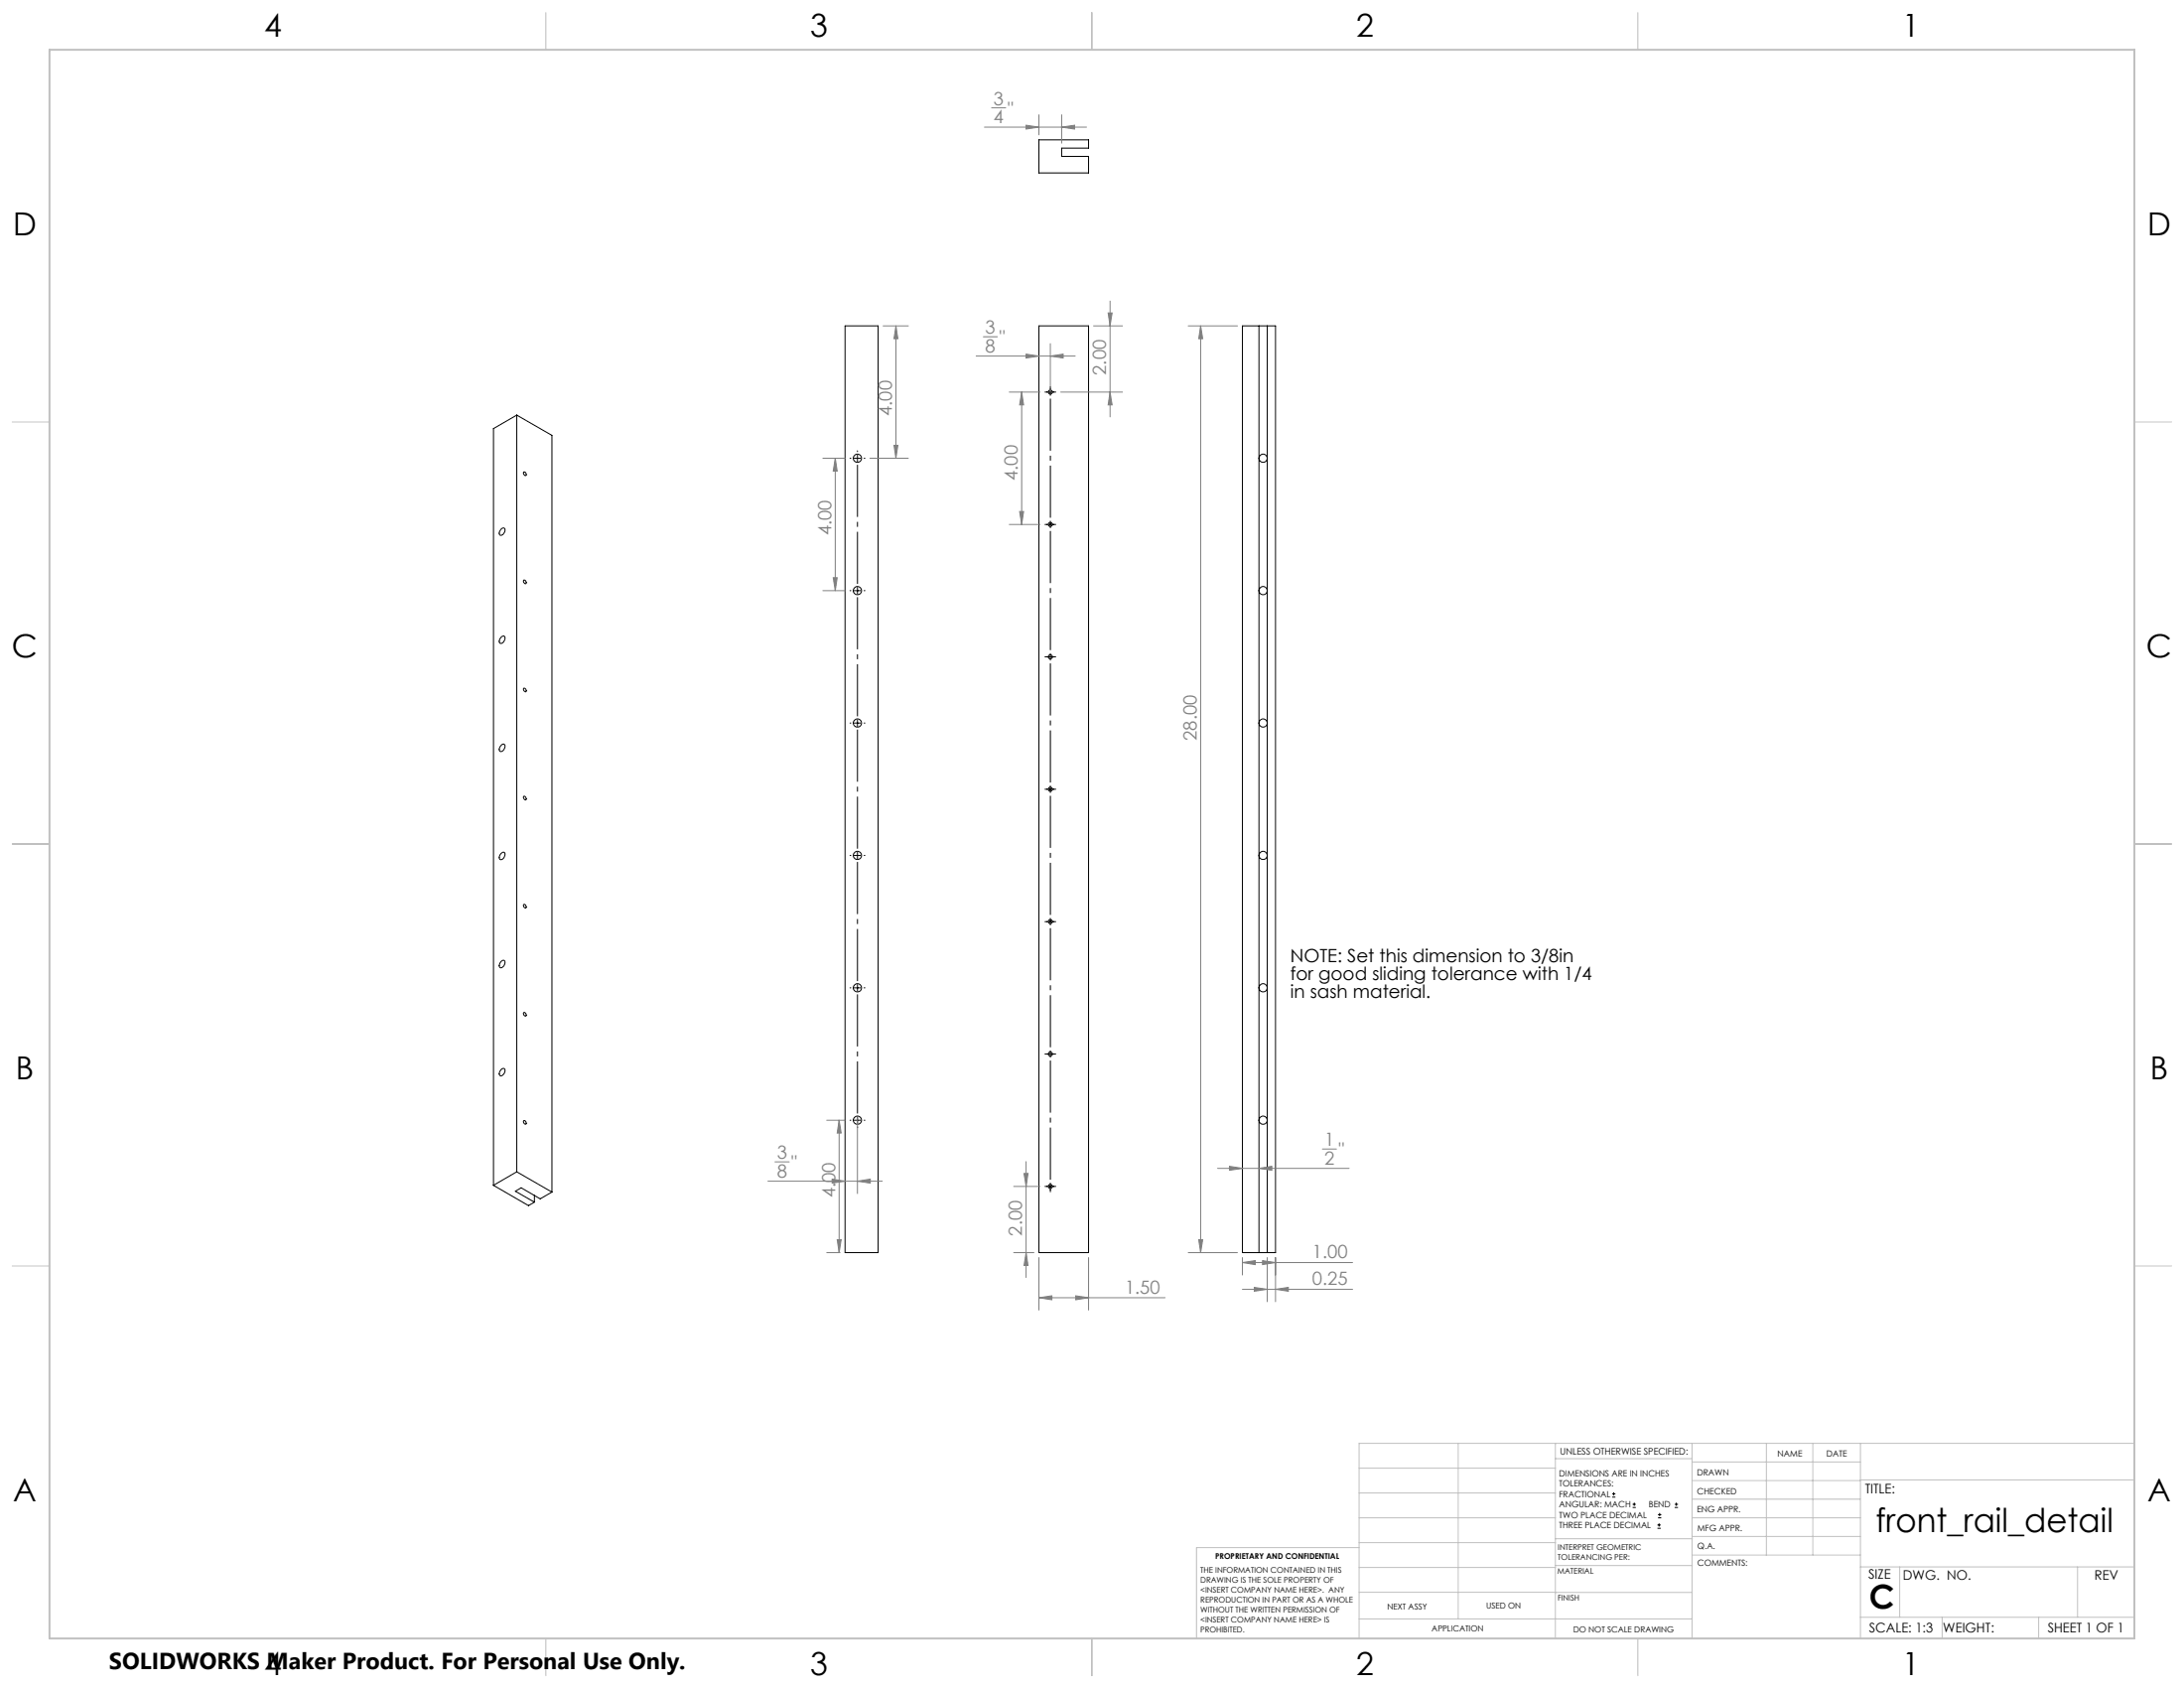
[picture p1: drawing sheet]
<svg xmlns="http://www.w3.org/2000/svg" width="559mm" height="432mm" viewBox="0 0 559 432" stroke-linecap="round" stroke-linejoin="round" font-family="sans-serif">
<g fill="none" stroke="#000" stroke-width=".25">
<path d="M265.8 35.8h12.7v2.1h-6.9v2.1h6.9v4.2h-12.7zM216.2 83.4h8.5v237h-8.5zM265.8 83.4h12.7v237h-12.7zM268.7 98.9v2.2M317.9 83.4h8.5v237h-8.5zM322.1 83.4v237M324.2 83.4v237M132.2 106.2v193.6M132.2 106.2l-5.9 3.4v193.6M132.2 106.2l9 5.2v193.5M217.5 117.2h.2M218.5 117.2h1.7"/>
<path d="M219.4 115.3v.2M219.4 116.4v1.7M221.1 117.2h.2M267.4 100.3h2.7M128.3 135.2l.6-.2a1.12 1.12 0 0 1 .2 1.2 1.12 1.12 0 0 1-1 .7 .87 .87 0 0 1 0-1.4zM134 120.7a.56 .56 0 0 1 .6 .4 .56 .56 0 0 1-.2 .6l-.4-.3zM267.4 134.2h2.7M268.7 133.3v1.7M134 148.4a.56 .56 0 0 1 .6 .3 .56 .56 0 0 1-.2 .6l-.4-.3zM217.5 151.1h.2M218.5 151.1h1.7M219.4 150.2v1.7"/>
<path d="M221.1 151.1h.2M128.3 162.9l.6-.2a1.15 1.15 0 0 1 .2 1.2 1.15 1.15 0 0 1-1 .7 .98 .98 0 0 1 .2-1.7zM134 176a.56 .56 0 0 1 .6 .4 .56 .56 0 0 1-.2 .6l-.4-.4zM267.4 168h2.7M268.7 167.2v1.7M128.3 190.5l.3-.1a.46 .46 0 0 1 .6 .5l-.3 .9-.8 .5a.98 .98 0 0 1 .2-1.8zM217.5 185h.2M218.5 185h1.7M219.4 184.1v1.7M221.1 185h.2M128.1 218.4a.61 .61 0 0 1 1.1-.1 1.24 1.24 0 0 1-1.3 1.6l-.1-.8zM134 203.7a.56 .56 0 0 1 .6 .3 .56 .56 0 0 1-.2 .6l-.4-.3z"/>
<path d="M217.5 218.8h.2M218.5 218.8h1.7M219.4 218v1.7M221.1 218.8h.2M267.4 201.9h2.7M268.7 201v1.7M134 231.4a.56 .56 0 0 1 .6 .3 .56 .56 0 0 1-.2 .6l-.4-.3zM267.4 235.8h2.7M268.7 234.9v1.7M128.3 245.8l.6-.2a1.15 1.15 0 0 1 .2 1.2 1.15 1.15 0 0 1-1 .8 .9 .9 0 0 1 0-1.5zM133.9 259.1a.5 .5 0 0 1 .7 .2 .5 .5 0 0 1-.2 .6l-.4-.3zM217.5 252.7h.2"/>
<path d="M218.5 252.7h1.7M219.4 251.8v1.7M221.1 252.7h.2M128.3 273.5l.6-.2a1.15 1.15 0 0 1 .2 1.2 1.15 1.15 0 0 1-1 .7l-.3-.2v-.6zM267.4 269.6h2.7M268.7 268.8v1.7M132.2 299.8l-5.9 3.4M132.2 299.8l9 5.1M133.9 286.7a.5 .5 0 0 1 .7 .3 .5 .5 0 0 1-.2 .6l-.4-.3zM217.5 286.6h.2M218.5 286.6h1.7M219.4 285.7v1.7"/>
<path d="M219.4 288.3v.2M221.1 286.6h.2M126.3 303.2l8.9 5.2 1.5-.9M136.7 305.8v1.7M141.2 304.9l-3 1.8-4.9-2.9-1.4 .9 4.8 2.8M267.4 303.5h2.7M268.7 302.6v2.3M412.5 383h.8M412.5 382.1h.8M412.9 381.7v.9M417.7 385.6h.8M417.7 384.8h.8"/>
<path d="M418.1 384.4v.8M424.1 390.9h.8M424.1 390.1h.8M424.2 388.3h.9M424.2 387.5h.9M424.5 389.7v.8M424.6 387v.9M428.5 385.6h.8M428.5 384.8h.8M428.9 384.4v.8"/>
<circle cx="219.4" cy="117.2" r="1.06"/>
<circle cx="268.7" cy="100.3" r=".53"/>
<circle cx="323.2" cy="117.2" r="1.06"/>
<circle cx="268.7" cy="134.2" r=".53"/>
<circle cx="219.4" cy="151.1" r="1.06"/>
<circle cx="323.2" cy="151.1" r="1.06"/>
<circle cx="268.7" cy="168" r=".53"/>
<circle cx="219.4" cy="185" r="1.06"/>
<circle cx="323.2" cy="185" r="1.06"/>
<circle cx="219.4" cy="218.8" r="1.06"/>
<circle cx="268.7" cy="201.9" r=".53"/>
<circle cx="323.2" cy="218.8" r="1.06"/>
<circle cx="268.7" cy="235.8" r=".53"/>
<circle cx="219.4" cy="252.7" r="1.06"/>
<circle cx="323.2" cy="252.7" r="1.06"/>
<circle cx="268.7" cy="269.6" r=".53"/>
<circle cx="219.4" cy="286.6" r="1.06"/>
<circle cx="323.2" cy="286.6" r="1.06"/>
<circle cx="268.7" cy="303.5" r=".53"/>
</g>
<g fill="none" stroke="#808080" stroke-width=".25">
<path d="M251.9 32.5h26.1M253.7 27.6h3.6M262.5 32l3.3 .5-3.3 .5zM265.8 29.4v5.1M271.6 32.5l3.4-.5v1zM271.6 29.4v7.2M284 77v29.6M226 83.4h6.4M229.2 83.4l.5 3.2h-1zM229.2 83.4v33.8M249.8 91.1h25.3M251.6 86.1h3.6"/>
<path d="M262.5 90.6l3.3 .5-3.3 .5zM268.7 91.1l3.3-.5v1zM268.7 87.9v12.5M279.8 83.4h7.4M283.5 80h1.1l-.6 3.4zM304 83.4h12.6M307.2 83.4v237M307.2 83.4l.5 3.2h-1zM210.5 117.2h5.7M213.7 117.2l.5 3.3h-1zM213.7 117.2v33.9M222.6 117.2h9.8"/>
<path d="M228.7 113.9h1l-.5 3.3zM258.2 100.3h7.9M261.4 100.3v33.9M261.4 100.3l.5 3.3h-1zM271.4 100.3h15.8M284 100.3l.6 3.3h-1.1zM258.2 134.2h7.9M260.9 130.8h1l-.5 3.4zM210.5 151.1h5.7M213.2 147.8h1l-.5 3.3zM198.3 297.2h3.6M211.5 286.6h4.7"/>
<path d="M214.7 286.6l.5 3.2h-1zM214.7 286.6v33.8M219.4 285.9v19.4M262.5 297.1v29.7M311.5 298.9h33.7M314.6 298.3l3.3 .6-3.3 .5zM322.1 298.9l3.3-.6v1.1zM338.3 293.9h3.6M196.5 302.2h29.2M212.9 301.6l3.3 .6-3.3 .4zM214.2 317.1h1l-.5 3.3zM219.4 302.2l3.3-.6v1z"/>
<path d="M259.4 303.5h6.7M262 300.2h1l-.5 3.3zM306.7 317.1h1l-.5 3.3zM211.5 320.4h3.4M259.4 320.4h5.1M262.5 320.4l.5 3.3h-1zM265.8 332l3.3-.5v1zM265.8 321.7v13.4M265.8 332h32.3M275.2 331.5l3.3 .5-3.3 .5zM278.5 321.7v13.4M304 320.4h12.6"/>
<path d="M317.9 323l3.3-.5v1zM317.9 321.7v4.4M317.9 323h28.2M317.9 329.8h28.2M320.9 329.3l3.3 .5-3.3 .5zM323 322.5l3.4 .5-3.4 .5zM324.2 321.7v11.3M326.4 329.8l3.2-.5v1zM326.4 321.7v11.3"/>
</g>
<path d="M268.8 132.4v-30.4M219.4 149.4v-30.5M268.8 166.3v-30.5M219.4 183.2v-30.4M219.4 217.1v-30.5M268.8 200.2v-30.5M268.8 234v-30.4M219.4 251v-30.5M268.8 267.9v-30.5M219.4 284.8v-30.4M268.8 301.8v-30.5" fill="none" stroke="#000" stroke-width=".25" stroke-dasharray="15.2 1.3 1.3 1.3" stroke-dashoffset="1.9" stroke-linecap="butt"/>
<g fill="none" stroke="#c0c0c0" stroke-width=".25">
<path d="M139.7 3.2v9.5M279.4 3.2v9.5M419.1 3.2v9.5M3.1 107.9h9.6M546.1 107.9h9.5M3.1 215.9h9.6M546.1 215.9h9.5M3.1 323.8h9.6M546.1 323.8h9.5M347.7 375.6h50.3M373.1 369.2v44.9M398 369.2v49.9"/>
<path d="M398 373.1h34.9M432.9 369.2v49.9M432.9 378.7h43.1M432.9 374h43.1M451.9 369.2v28.6M463.8 369.2v28.6M476 369.2v49.9M476 378.6h70.1M546.1 369.2h-198.4v49.9M347.7 394.6h50.3M347.7 388.3h50.3M347.7 381.9h50.3"/>
<path d="M347.7 395.9h-41.6v23.2M398 393.6h35M432.9 383.5h43.1M432.9 388.3h43.1M432.9 393h43.1M433 397.8h43M139.7 419.1v9.6M279.4 419.1v9.6M347.7 414.1h85.2M347.7 401h50.3M347.7 407.3h50.3M398 407.4h34.9"/>
<path d="M398 400.5h35M419.1 419.1v9.6M476 413.7h70.1M476 400.8h70.1M486.1 400.8v12.9M496.9 413.7v5.4M521.6 413.7v5.4M531.6 400.8v12.9"/>
</g>
<path d="M12.7 12.7h533.4v406.4h-533.4z" fill="none" stroke="#c0c0c0" stroke-width=".5"/>
<g fill="#808080">
<path d="M268.7 91.1l3.3-.5v1zM262.5 90.6l3.3 .5-3.3 .5zM219.4 302.2l3.3-.6v1zM212.9 301.6l3.3 .6-3.3 .4zM322.1 298.9l3.3-.6v1.1zM314.6 298.3l3.3 .6-3.3 .5zM271.6 32.5l3.4-.5v1zM262.5 32l3.3 .5-3.3 .5z"/>
<path d="M265.8 332l3.3-.5v1zM275.2 331.5l3.3 .5-3.3 .5zM317.9 323l3.3-.5v1zM323 322.5l3.4 .5-3.4 .5zM320.9 329.3l3.3 .5-3.3 .5zM326.4 329.8l3.2-.5v1z"/>
<path d="M284 100.3l.6 3.3h-1.1zM283.5 80h1.1l-.6 3.4zM213.2 147.8h1l-.5 3.3zM213.7 117.2l.5 3.3h-1zM228.7 113.9h1l-.5 3.3zM229.2 83.4l.5 3.2h-1zM214.2 317.1h1l-.5 3.3zM214.7 286.6l.5 3.2h-1z"/>
<path d="M261.4 100.3l.5 3.3h-1zM260.9 130.8h1l-.5 3.4zM262 300.2h1l-.5 3.3zM262.5 320.4l.5 3.3h-1zM307.2 83.4l.5 3.2h-1zM306.7 317.1h1l-.5 3.3z"/>
</g>
<g font-size="8.5">
<text x="479.9" y="392">front_rail_detail</text>
<text x="478.3" y="411.4">C</text>
</g>
<g font-size="8.1">
<text x="67.6" y="9.3">4</text>
<text x="207.3" y="9.3">3</text>
<text x="347" y="9.3">2</text>
<text x="486.7" y="9.3">1</text>
<text x="3.3" y="60.1">D</text>
<text x="549.4" y="60.1">D</text>
<text x="3" y="168">C</text>
<text x="549.1" y="168">C</text>
<text x="4" y="276">B</text>
<text x="550.1" y="276">B</text>
<text x="3.3" y="383.9">A</text>
<text x="549.4" y="383.9">A</text>
<text x="67.6" y="428.4">4</text>
<text x="207.3" y="428.4">3</text>
<text x="347" y="428.4">2</text>
<text x="486.7" y="428.4">1</text>
</g>
<text font-size="5.9" x="27.9" y="427">SOLIDWORKS Maker Product. For Personal Use Only.</text>
<g font-size="4.7" fill="#808080">
<text x="254.2" y="26.9">3</text>
<text x="257.8" y="29.4">&quot;</text>
<text x="254.2" y="31.5">4</text>
<text x="252.1" y="85.4">3</text>
<text x="255.7" y="88">&quot;</text>
<text x="252.1" y="90.1">8</text>
<text x="283" y="96" transform="rotate(-90 283 96)">2.00</text>
<text x="228.2" y="106.4" transform="rotate(-90 228.2 106.4)">4.00</text>
<text x="260.4" y="122.9" transform="rotate(-90 260.4 122.9)">4.00</text>
<text x="212.7" y="136.9" transform="rotate(-90 212.7 136.9)">4.00</text>
<text x="306.2" y="189.4" transform="rotate(-90 306.2 189.4)">28.00</text>
<text x="338.9" y="293.2">1</text>
<text x="198.8" y="296.5">3</text>
<text x="202.4" y="299">&quot;</text>
<text x="338.9" y="297.8">2</text>
<text x="342.5" y="295.8">&quot;</text>
<text x="198.8" y="301.1">8</text>
<text x="213.7" y="306.4" transform="rotate(-90 213.7 306.4)">4.00</text>
<text x="261.5" y="316.1" transform="rotate(-90 261.5 316.1)">2.00</text>
<text x="335.8" y="321.9">1.00</text>
<text x="335.8" y="328.8">0.25</text>
<text x="287.8" y="331">1.50</text>
</g>
<g font-size="4.7">
<text x="330.2" y="246.1">NOTE: Set this dimension to 3/8in</text>
<text x="330.2" y="250.7">for good sliding tolerance with 1/4</text>
<text x="330.2" y="255.2">in sash material.</text>
</g>
<g font-size="3.4">
<text x="477.2" y="381.9">TITLE:</text>
<text x="478.1" y="404">SIZE</text>
<text x="486.9" y="404">DWG. NO.</text>
<text x="535.9" y="404.1">REV</text>
<text x="478.2" y="417.6">SCALE: 1:3</text>
<text x="497.1" y="417.7">WEIGHT:</text>
<text x="523.9" y="417.6">SHEET 1 OF 1</text>
</g>
<text font-size="2.4" x="399.2" y="372.1">UNLESS OTHERWISE SPECIFIED:</text>
<g font-size="2.2">
<text x="398.9" y="377.7">DIMENSIONS ARE IN INCHES</text>
<text x="434.2" y="377.3">DRAWN</text>
<text x="454.8" y="372.5">NAME</text>
<text x="467.3" y="372.6">DATE</text>
<text x="398.9" y="380.3">TOLERANCES:</text>
<text x="398.9" y="383">FRACTIONAL</text>
<text x="434.3" y="382.2">CHECKED</text>
<text x="398.9" y="385.6">ANGULAR: MACH</text>
<text x="398.9" y="388.3">TWO PLACE DECIMAL</text>
<text x="421.9" y="385.6">BEND</text>
<text x="434.2" y="386.9">ENG APPR.</text>
<text x="398.9" y="390.9">THREE PLACE DECIMAL</text>
<text x="434.3" y="391.6">MFG APPR.</text>
<text x="434.3" y="396.3">Q.A.</text>
<text x="434.3" y="400.5">COMMENTS:</text>
</g>
<g font-size="2.1">
<text x="354.9" y="411.6">NEXT ASSY</text>
<text x="380.3" y="411.6">USED ON</text>
<text x="366.3" y="417.4">APPLICATION</text>
<text x="402.5" y="417.5">DO NOT SCALE DRAWING</text>
</g>
<g font-size="2">
<text x="310.9" y="398.8">PROPRIETARY AND CONFIDENTIAL</text>
<text x="398.6" y="396.5">INTERPRET GEOMETRIC</text>
<text x="398.6" y="399">TOLERANCING PER:</text>
<text x="307.2" y="402.4">THE INFORMATION CONTAINED IN THIS</text>
<text x="307.2" y="404.9">DRAWING IS THE SOLE PROPERTY OF</text>
<text x="307.2" y="407.5">&lt;INSERT COMPANY NAME HERE&gt;. ANY</text>
<text x="398.5" y="402.6">MATERIAL</text>
<text x="307.2" y="410">REPRODUCTION IN PART OR AS A WHOLE</text>
<text x="307.2" y="412.5">WITHOUT THE WRITTEN PERMISSION OF</text>
<text x="398.5" y="409.4">FINISH</text>
<text x="307.2" y="415">&lt;INSERT COMPANY NAME HERE&gt; IS</text>
<text x="307.2" y="417.6">PROHIBITED.</text>
</g>
</svg>
